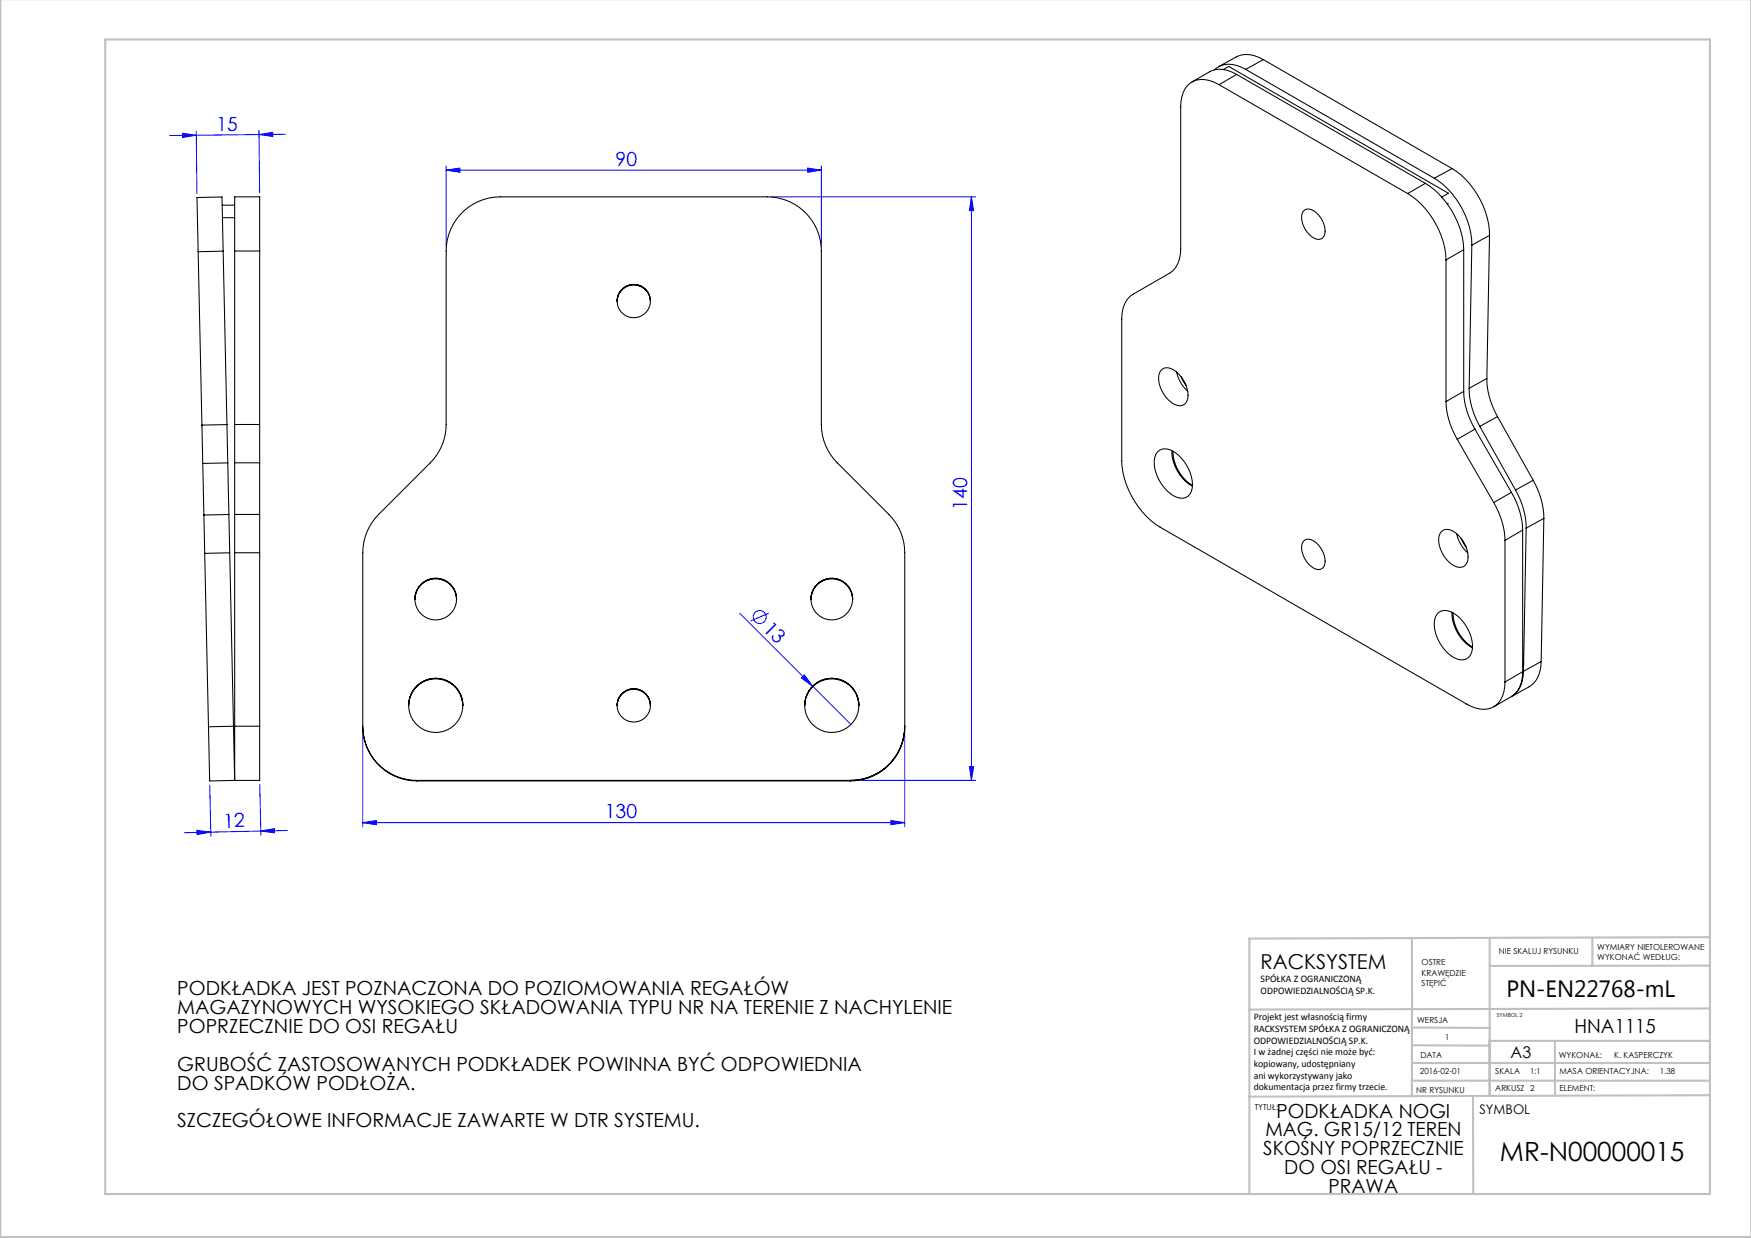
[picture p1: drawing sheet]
<svg xmlns="http://www.w3.org/2000/svg" width="420mm" height="297mm" viewBox="0 0 420 297" stroke-linecap="round" stroke-linejoin="round" font-family="sans-serif">
<g fill="none" stroke="#00f" stroke-width=".24">
<path d="M43.8 32l3.3 .4-3.3 .6zM47.1 31.4l.1 15M47.1 32.4l-6.4 .1M62.1 31.3l.2 14.9M62.1 32.3l3.3-.6v1.1zM68.5 32.2l-21.4 .2M107 39.8v19.4M197 39.8v19.4M107 40.8l3.3-.5v1zM107 40.8h90M185 47.2h49M193.7 40.3l3.3 .5-3.3 .5z"/>
<path d="M233 47.2l.5 3.3h-1zM233 47.2v140M177.4 147.2l17.5 17.4M184.4 147.1l-4.4 1.9M87 175.2v23.2M192.2 162.7l.7-.8 2 2.7zM194.9 164.6l9.2 9.2M217 175.2v23.2M47.2 199.2l3.4 .4-3.3 .6zM50.3 188.4l.3 12.2M62.3 188.2l.3 12.2M62.6 199.4l3.2-.6 .1 1z"/>
<path d="M68.9 199.2l-24.7 .6M87 197.4l3.3-.6v1.1zM87 197.4h130M205 187.2h29M213.7 196.8l3.3 .6-3.3 .5zM232.5 183.9h1l-.5 3.3z"/>
<circle cx="182.2" cy="148" r="1.56"/>
</g>
<g fill="none" stroke="#c0c0c0" stroke-width=".5">
<path d="M.1 -.1v296.9h419.9M25.2 9.5h385v276.9h-385zM338.7 225.2v37.8M357.3 225v37.9v-13.2M382 225.4v6.3M410.1 224.8l-110.4 .4v61.2M410.1 231.7h-52.8M338.7 259.3h71.5M338.7 255h71.5M338.7 250.8l18.6 .1M338.7 246.5l18.6 .1M357.3 249.7h52.9"/>
<path d="M373 249.7v13.2M410.1 241.9l-110.4 .3M353.3 262.9l.1 23.5M410.2 262.7l-110.5 .4"/>
</g>
<g fill="#00f">
<path d="M192.2 162.7l.7-.8 2 2.7z"/>
<path d="M87 197.4l3.3-.6v1.1zM213.7 196.8l3.3 .6-3.3 .5z"/>
<path d="M107 40.8l3.3-.5v1zM193.7 40.3l3.3 .5-3.3 .5z"/>
<path d="M43.8 32l3.3 .4-3.3 .6zM62.1 32.3l3.3-.6v1.1z"/>
<path d="M62.6 199.4l3.2-.6 .1 1zM47.2 199.2l3.4 .4-3.3 .6z"/>
<path d="M233 47.2l.5 3.3h-1zM232.5 183.9h1l-.5 3.3z"/>
</g>
<g fill="none" stroke="#000" stroke-width=".25">
<path d="M293.5 16.7l1.2-.8 52.7 30.5-1.6 .9M296.6 17.9a6.6 6.6 0 0 0-6.5-.7l-4.2 2.5M296.6 17.9l-4.2 2.4M296.6 17.9l45.3 26.1M298.8 16.6a6.5 6.5 0 0 0-7-.3l-.5 .5M298.8 16.6l45.2 26.2M303 14.3a6.7 6.7 0 0 0-6.5-.6l-4.2 2.3M303 14.3l-4.2 2.3M303 14.3l45.3 26.1M292.4 20.3a6.4 6.4 0 0 0-6.9-.4 6.8 6.8 0 0 0-2.3 5.7v34a6.5 6.5 0 0 1-2.7 6l-8.7 5a6.5 6.5 0 0 0-2.7 6v33.9a20.3 20.3 0 0 0 9.2 16l73.5 42.4a6.4 6.4 0 0 0 6.9 .4 6.8 6.8 0 0 0 2.3-5.7M292.4 20.3l45.3 26.1M53.3 49.2h3"/>
<path d="M53.4 52.2h2.9M312.6 50.7a2.11 2.11 0 0 1 3.2 .4 5.4 5.4 0 0 1 1.8 5.5 1.87 1.87 0 0 1-3 .1 5.8 5.8 0 0 1-2.3-5.5zM337.7 46.4a20.3 20.3 0 0 1 9.1 16M341.9 44a20.3 20.3 0 0 1 9.2 15.9M341.9 44l-4.2 2.4M344 42.8a19.9 19.9 0 0 1 9 16M347.4 48.8l-.2 .2M348.3 40.4a19.9 19.9 0 0 1 9 16.1M348.3 40.4l-4.3 2.4M351.1 59.9l-4.3 2.5M351.1 59.9v34M353 58.8l-.6 34.3"/>
<path d="M357.3 56.5l-4.3 2.3M357.3 56.5l-.7 34.3M47.5 60.4l.9 41.6M53.5 60.3l-.3-13-6 .1 .3 13M53.5 60.3l.9 41.6M53.5 60.3l-6 .1M56.3 60.2v-13h6v13M56.3 60.2v41.6M56.3 60.2h6M62.3 60.2v41.6M148 72.3a4 4 0 0 1 4-4 4 4 0 0 1 4 4M148 72.3a4 4 0 0 1 4-3.9 4 4 0 0 1 4 3.9"/>
<path d="M346.8 62.4v33.9M278.7 88.7a2.78 2.78 0 0 1 3.6 .6 7.1 7.1 0 0 1 2.4 6.9 2.04 2.04 0 0 1-3.1 .8 7.3 7.3 0 0 1-3.6-7.3zM282.2 89.3l.1 .2a8.3 8.3 0 0 0 2.6 4.3M283.3 90.4l1.2 2.1M346.8 96.3a18.8 18.8 0 0 0 2.7 9.1M351.1 93.9a18.8 18.8 0 0 0 2.7 9M351.1 93.9l-4.3 2.4M352.4 93.1a18.7 18.7 0 0 0 2.6 9.2M356.6 90.8a18.6 18.6 0 0 0 2.6 9.1M356.6 90.8l-4.2 2.3M359.2 99.9l-4.2 2.4M359.2 99.9l8.6 15.3"/>
<path d="M48.4 102l.2 9.2M48.6 111.2l.3 12.4M54.4 101.9l.2 9.1M54.4 101.9l-6 .1M54.6 111l-6 .2M54.6 111l.3 12.4M56.3 101.8v9.2M56.3 111v12.4M56.3 111h6M56.3 101.8h6M62.3 101.8v9.2M62.3 111v12.4"/>
<path d="M277.6 108.4a3 3 0 0 1 4 0 9.9 9.9 0 0 1 4.4 8.7 2.67 2.67 0 0 1-4.4 1.9 9.7 9.7 0 0 1-4.6-9.3zM281.1 108.1a10 10 0 0 0 4.9 8.5M281.4 108.3a9.9 9.9 0 0 0 4.6 8.2M349.5 105.4l8.8 15.2M353.8 102.9l-4.3 2.5M353.8 102.9l8.7 15.2M355 102.3l8.5 15.3M362.5 118.1a18.8 18.8 0 0 1 2.7 9.1M362.5 118.1l-4.2 2.5M363.5 117.6a18.7 18.7 0 0 1 2.6 9.1M367.8 115.2a18.7 18.7 0 0 1 2.5 9.2M367.8 115.2l-4.3 2.4"/>
<path d="M48.9 123.6l.2 9.2M49.1 132.8l.9 41.6M54.9 123.4l.2 9.2M54.9 123.4l-6 .2M55.1 132.6l-6 .2M55.1 132.6l.9 41.6M56.3 123.4v9.2M56.3 132.6h6M56.3 132.6v41.6M56.3 123.4h6M62.3 123.4v9.2M62.3 132.6v41.6"/>
<path d="M312.6 129.9a2.11 2.11 0 0 1 3.2 .4 5.4 5.4 0 0 1 1.8 5.5 1.87 1.87 0 0 1-3 .1 5.8 5.8 0 0 1-2.3-5.5zM345.8 127.4a2.78 2.78 0 0 1 3.6 .7 7.1 7.1 0 0 1 2.5 6.9 2.04 2.04 0 0 1-3.1 .7 7.3 7.3 0 0 1-3.6-7.2zM349.4 128l.1 .3a8.2 8.2 0 0 0 2.6 4.3M350.5 129.2l1.2 2M358.3 120.6a18.8 18.8 0 0 1 2.7 9M361 129.6v34M365.2 127.2l-4.2 2.4M365.2 127.2v34M366.1 126.7l-.7 34.3M370.3 124.4l-4.2 2.3M370.3 124.4l-.6 34.3M99.5 143.7a5 5 0 0 1 5-5 5 5 0 0 1 5 5"/>
<path d="M99.5 143.8a5 5 0 0 1 5-4.9 5 5 0 0 1 5 4.9M194.5 143.7a5 5 0 0 1 5-5 5 5 0 0 1 5 5M194.5 143.8a5 5 0 0 1 5-4.9 5 5 0 0 1 5 4.9M344.8 147.2a3 3 0 0 1 4 0 9.9 9.9 0 0 1 4.3 8.7 2.67 2.67 0 0 1-4.3 1.9 9.7 9.7 0 0 1-4.6-9.3zM348.3 146.9a10 10 0 0 0 4.9 8.5M348.5 147a9.9 9.9 0 0 0 4.7 8.2M369.7 158.7a6.8 6.8 0 0 1-2.9 6.1l-4.3 2.3M369.7 158.7l-4.3 2.3M50 174.4l.3 13 6-.2M56 174.2l.3 13M56 174.2l-6 .2M56.3 174.2v13"/>
<path d="M56.3 174.2h6M62.3 174.2v13h-6M87 174.4a13 13 0 0 0 13 13M98 169.2a6.5 6.5 0 0 1 6.5-6.5 6.5 6.5 0 0 1 6.5 6.5M98 169.3a6.5 6.5 0 0 1 6.5-6.4 6.5 6.5 0 0 1 6.5 6.4M148 169.2a4 4 0 0 1 4-4 4 4 0 0 1 4 4M148 169.3a4 4 0 0 1 4-3.9 4 4 0 0 1 4 3.9M193 169.2a6.5 6.5 0 0 1 6.5-6.5 6.5 6.5 0 0 1 6.5 6.5M193 169.3a6.5 6.5 0 0 1 6.5-6.4 6.5 6.5 0 0 1 6.5 6.4M217 174.4a13 13 0 0 1-13 13M362.5 167.1l-4.2 2.5M365.2 161.2a6.6 6.6 0 0 1-2.7 5.9"/>
<path d="M365.2 161.2l-4.2 2.4M365.4 161a6.8 6.8 0 0 1-2.9 6.1M100 187.2a13 13 0 0 1-13-13v-41.6a13 13 0 0 1 3.8-9.2l12.4-12.4a13 13 0 0 0 3.8-9.2v-41.6a13 13 0 0 1 13-13h64a13 13 0 0 1 13 13v41.6a13 13 0 0 0 3.8 9.2l12.4 12.4a13 13 0 0 1 3.8 9.2v41.6a13 13 0 0 1-13 13M100 187.2v.2M100 187.4h104M100 187.2h104M204 187.2v.2"/>
<circle cx="152" cy="72.2" r="4"/>
<circle cx="104.5" cy="143.7" r="5"/>
<circle cx="199.5" cy="143.7" r="5"/>
<circle cx="104.5" cy="169.2" r="6.5"/>
<circle cx="152" cy="169.2" r="4"/>
<circle cx="199.5" cy="169.2" r="6.5"/>
</g>
<text font-size="6.3" x="359.8" y="278.5">MR-N00000015</text>
<text font-size="5.6" x="361.3" y="239.1">PN-EN22768-mL</text>
<text font-size="4.9" x="302.4" y="232.4">RACKSYSTEM</text>
<g font-size="4.7" fill="#00f">
<text x="51.9" y="31.4" transform="rotate(-1 51.9 31.4)">15</text>
<text x="147.6" y="39.8">90</text>
<text x="232" y="122.3" transform="rotate(-90 232 122.3)">140</text>
<text x="182.8" y="151.1" transform="rotate(45 182.8 151.1)">13</text>
<text x="145.1" y="196.3">130</text>
<text x="53.6" y="198.6" transform="rotate(-1 53.6 198.6)">12</text>
</g>
<g font-size="4.7">
<text x="42.5" y="238.8">PODKŁADKA JEST POZNACZONA DO POZIOMOWANIA REGAŁÓW</text>
<text x="42.5" y="243.3">MAGAZYNOWYCH WYSOKIEGO SKŁADOWANIA TYPU NR NA TERENIE Z NACHYLENIE</text>
<text x="42.5" y="247.8">POPRZECZNIE DO OSI REGAŁU</text>
<text x="377.7" y="247.8">HNA1115</text>
<text x="42.5" y="256.9">GRUBOŚĆ ZASTOSOWANYCH PODKŁADEK POWINNA BYĆ ODPOWIEDNIA</text>
<text x="42.5" y="261.4">DO SPADKÓW PODŁOŻA.</text>
<text x="306.2" y="268.1">PODKŁADKA NOGI</text>
<text x="42.5" y="270.4">SZCZEGÓŁOWE INFORMACJE ZAWARTE W DTR SYSTEMU.</text>
<text x="303.5" y="272.6">MAG. GR15/12 TEREN</text>
<text x="303" y="277.1">SKOŚNY POPRZECZNIE</text>
<text x="308.1" y="281.6">DO OSI REGAŁU -</text>
<text x="318.7" y="286.1">PRAWA</text>
</g>
<text font-size="3.9" x="362.3" y="253.8">A3</text>
<text font-size="3.2" x="354.9" y="267.2">SYMBOL</text>
<g font-size="2.4">
<text x="302.4" y="235.6">SPÓŁKA Z OGRANICZONĄ</text>
<text x="302.4" y="238.4">ODPOWIEDZIALNOŚCIĄ SP.K.</text>
<text x="300.7" y="244.7">Projekt jest własnością firmy</text>
<text x="300.7" y="247.5">RACKSYSTEM SPÓŁKA Z OGRANICZONĄ</text>
<text x="300.7" y="250.3">ODPOWIEDZIALNOŚCIĄ SP.K.</text>
<text x="300.7" y="253.1">I w żadnej części nie może być:</text>
<text x="300.7" y="256">kopiowany, udostępniany</text>
<text x="300.7" y="258.8">ani wykorzystywany jako</text>
<text x="300.7" y="261.6">dokumentacja przez firmy trzecie.</text>
</g>
<g font-size="2">
<text x="383.1" y="227.9">WYMIARY NIETOLEROWANE</text>
<text x="341" y="231.6">OSTRE</text>
<text x="359.5" y="228.9">NIE SKALUJ RYSUNKU</text>
<text x="383.1" y="230.4">WYKONAĆ WEDŁUG:</text>
<text x="341" y="234.1">KRAWĘDZIE</text>
<text x="341" y="236.6">STĘPIĆ</text>
<text x="339.9" y="245.4">WERSJA</text>
<text x="346.6" y="249.5">1</text>
<text x="340.6" y="257.7">2016-02-01</text>
<text x="340.7" y="253.8">DATA</text>
<text x="358.7" y="257.7">SKALA</text>
<text x="367" y="257.7">1:1</text>
<text x="373.9" y="253.8">WYKONAŁ:</text>
<text x="374.1" y="257.7">MASA ORIENTACYJNA:</text>
<text x="387.2" y="253.8">K. KASPERCZYK</text>
<text x="398.1" y="257.7">1.38</text>
<text x="339.7" y="262.3">NR RYSUNKU</text>
<text x="358.7" y="261.7">ARKUSZ 2</text>
<text x="374.1" y="261.7">ELEMENT:</text>
<text x="301" y="266.4">TYTUŁ:</text>
</g>
<text font-size="1.3" x="359" y="244">SYMBOL 2</text>
</svg>
